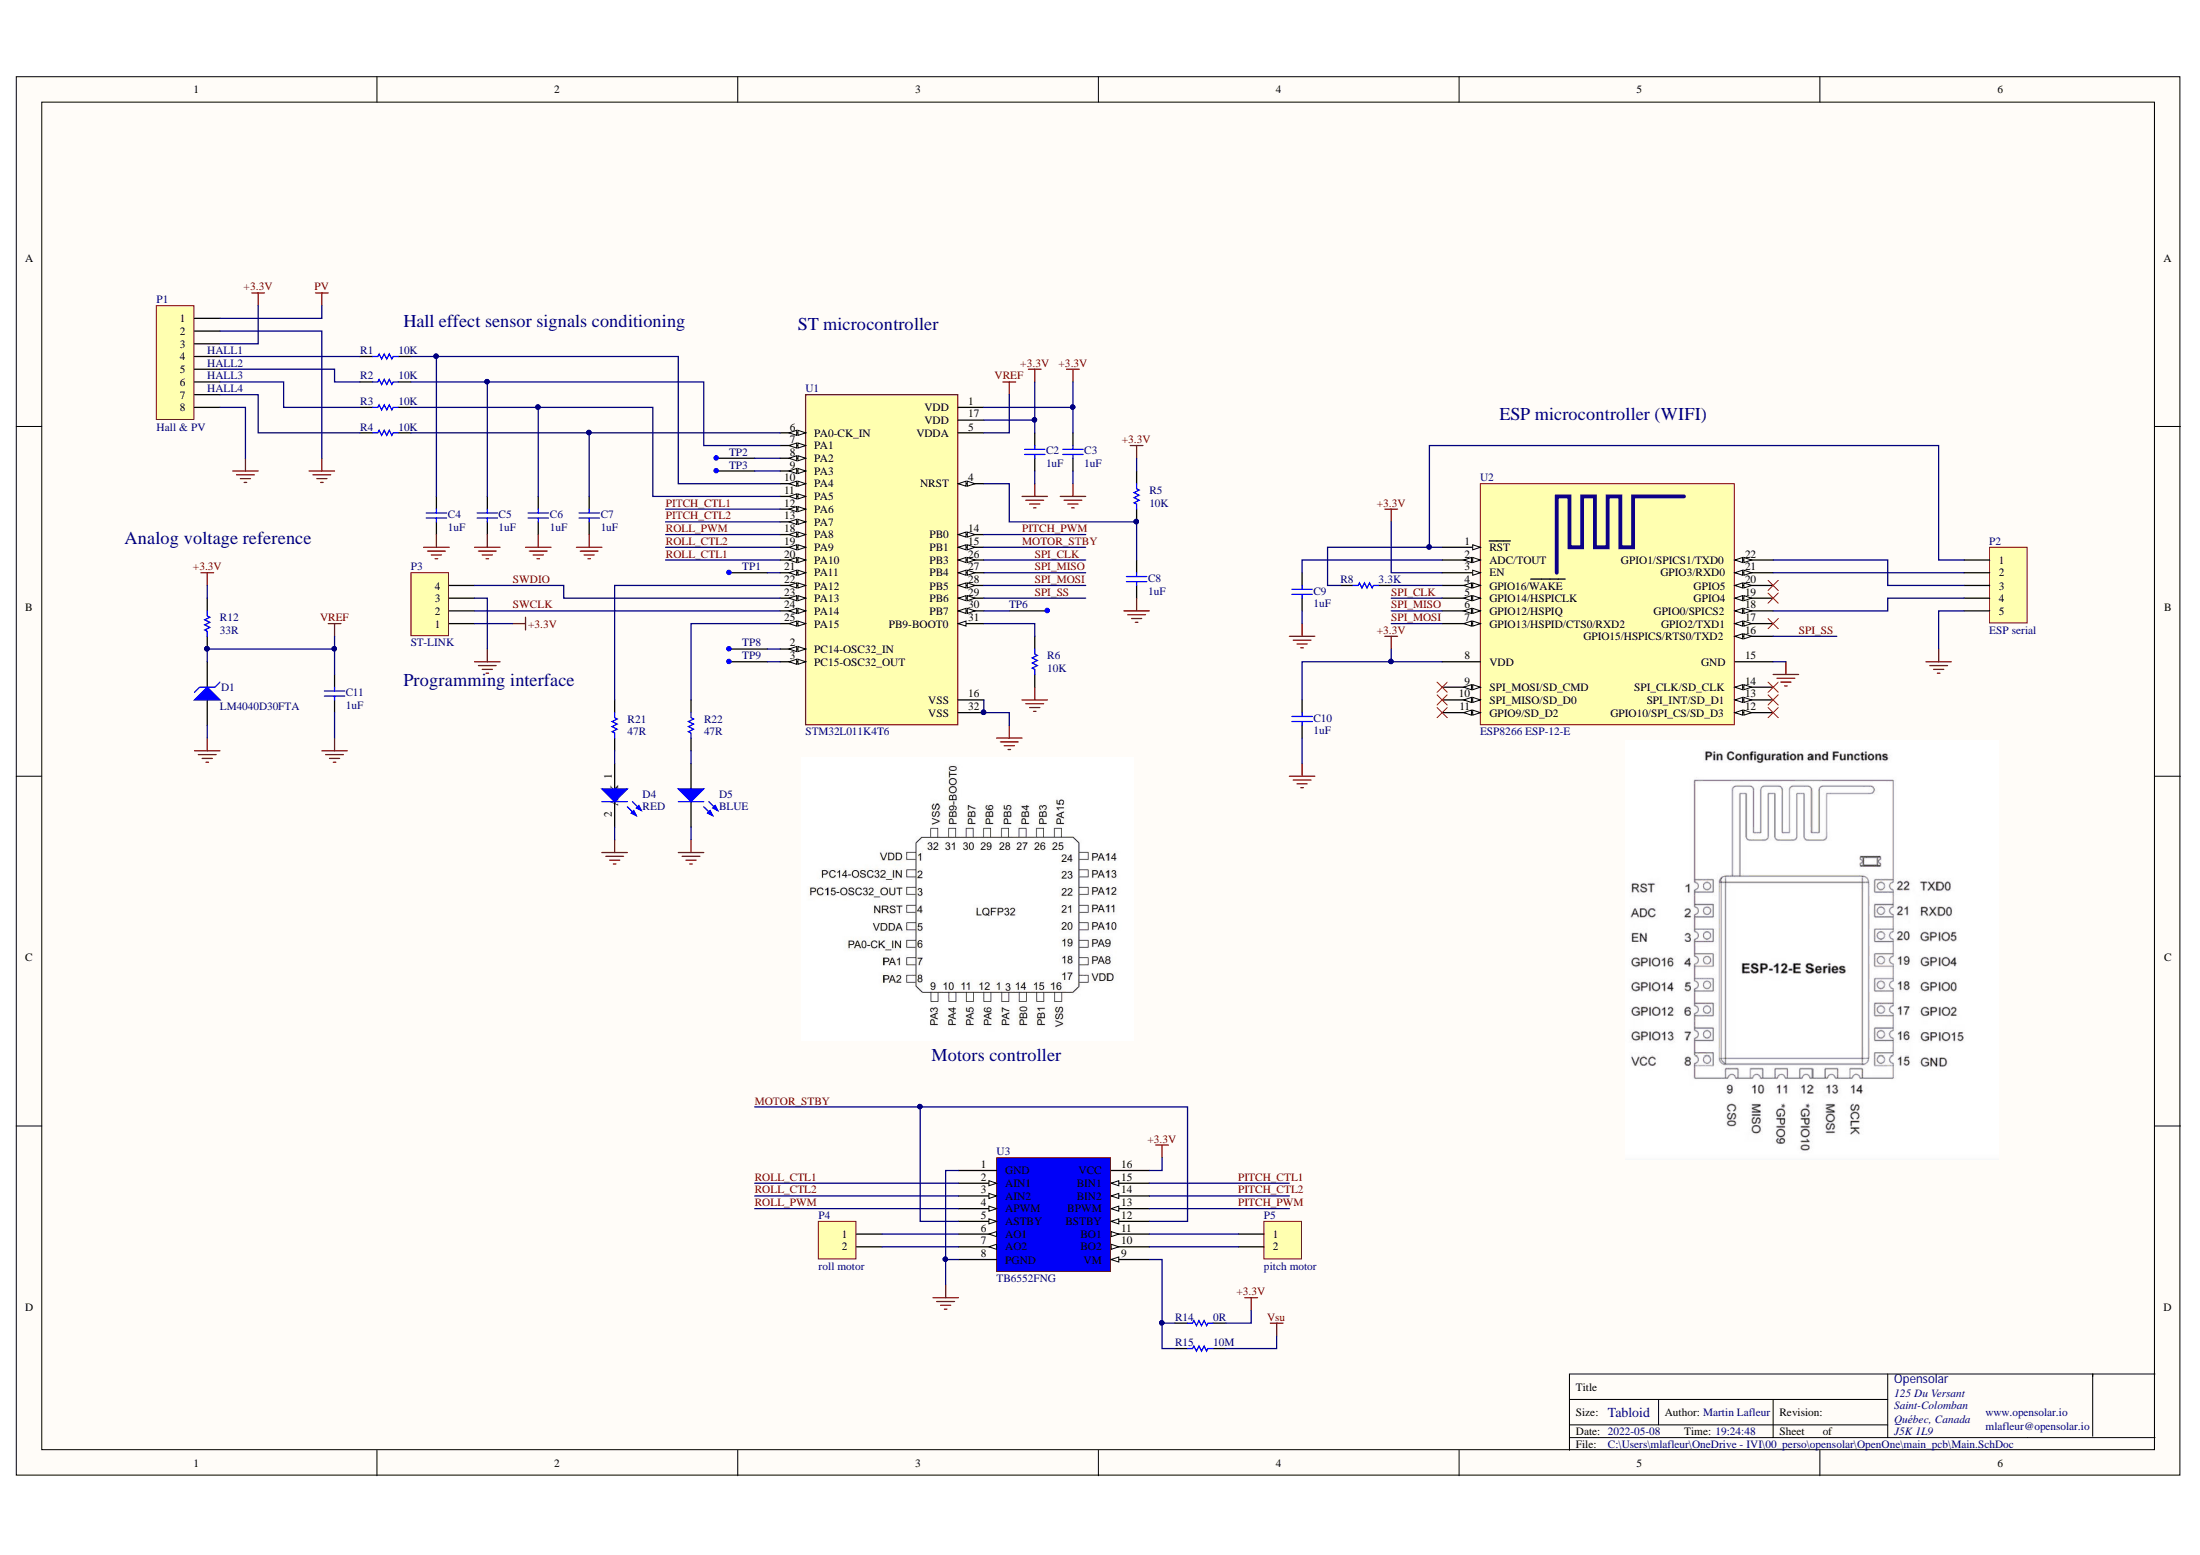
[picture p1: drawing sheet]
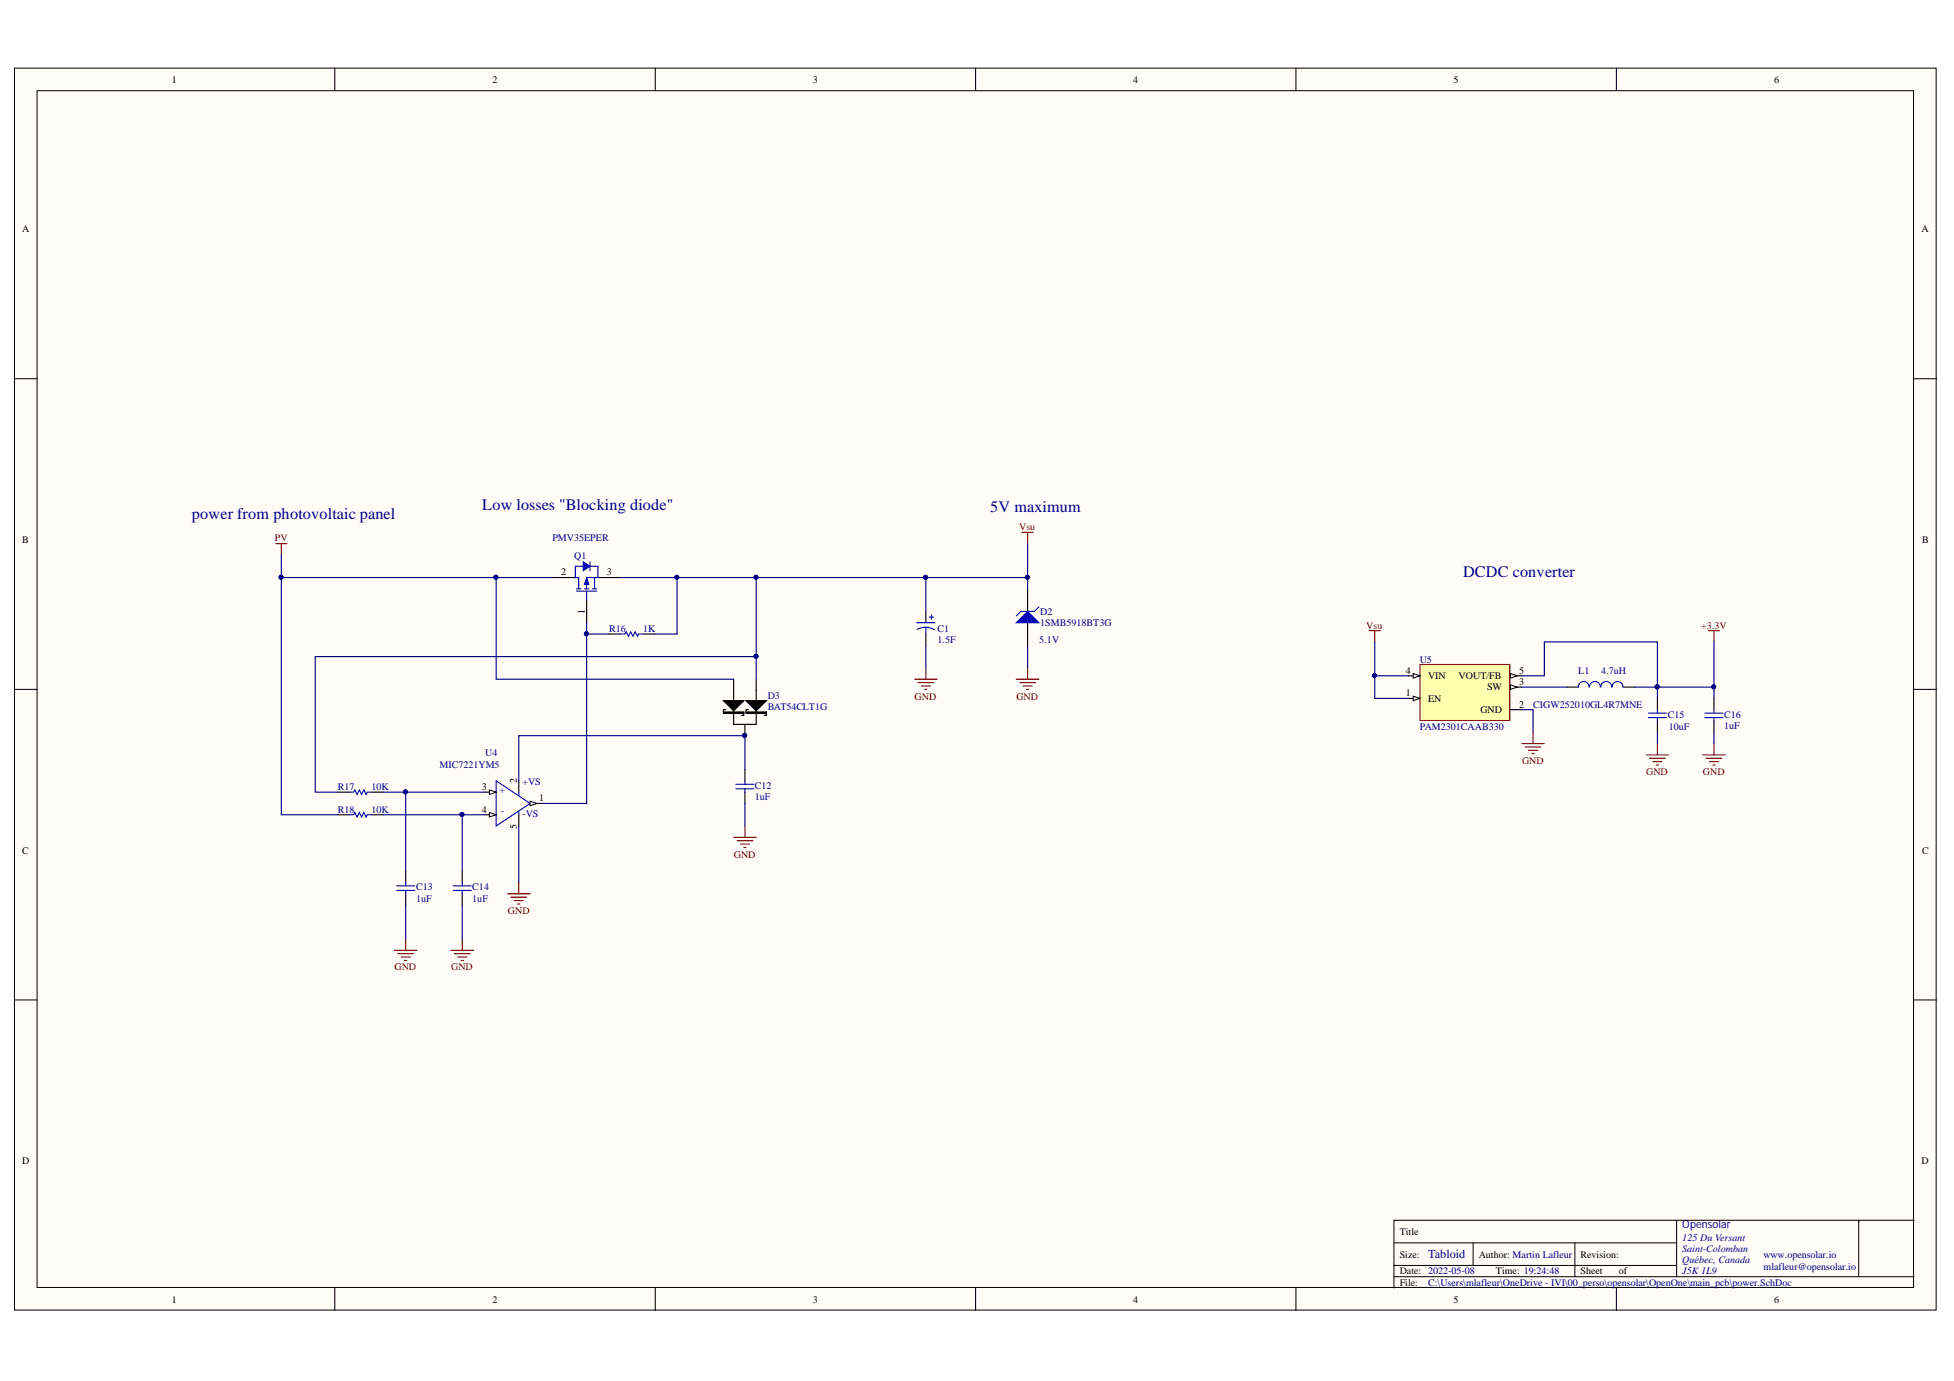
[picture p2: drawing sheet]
# Altium project Main.PrjPcb
Author: Martin Lafleur; Company: Opensolar; Version: 1.0
2 sheets, 54 parts. Net scope: global (net labels, ports and power ports of the same name join across sheets).
Board file: Main.PcbDoc
Sheets:
  Main.SchDoc
  power.SchDoc

## Sheet Main.SchDoc
size Tabloid; Author: Martin Lafleur; Organization: Opensolar; Address1: 125 Du Versant; Address2: Saint-Colomban; Address3: Québec, Canada; Address4: J5K 1L9; Website: www.opensolar.io; email: mlafleur@opensolar.io

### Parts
C2  1uF  [6-0805_M]
C3  1uF  [6-0805_M]
C4  1uF  [6-0805_M]
C5  1uF  [6-0805_M]
C6  1uF  [6-0805_M]
C7  1uF  [6-0805_M]
C8  1uF  [6-0805_M]
C9  1uF  [6-0805_M]
C10  1uF  [6-0805_M]
C11  1uF  [6-0805_M]
D1  LM4040D30FTA  [SOT23_LM4040]
D4  RED  [6-0805_M]
D5  BLUE  [6-0805_M]
P1  Hall & PV  [FFC_8]
P2  ESP serial  [HEADER-1X5]
P3  ST-LINK  [HEADER-1X4]
P4  roll motor  [HEADER-1X2]
P5  pitch motor  [HEADER-1X2]
R1  10K  [6-0805_N]
R2  10K  [6-0805_N]
R3  10K  [6-0805_N]
R4  10K  [6-0805_N]
R5  10K  [6-0805_N]
R6  10K  [6-0805_N]
R8  3.3K  [6-0805_N]
R12  33R  [6-0805_N]
R14  0R  [6-0805_N]
R15  10M  [6-0805_N]
R21  47R  [6-0805_N]
R22  47R  [6-0805_N]
TP1  TEST_POINT  [TEST_POINT_PAD]  (value not drawn)
TP2  TEST_POINT  [TEST_POINT_PAD]  (value not drawn)
TP3  TEST_POINT  [TEST_POINT_PAD]  (value not drawn)
TP6  TEST_POINT  [TEST_POINT_PAD]  (value not drawn)
TP8  TEST_POINT  [TEST_POINT_PAD]  (value not drawn)
TP9  TEST_POINT  [TEST_POINT_PAD]  (value not drawn)
U1  STM32L011K4T6  [QFP80P900X900X160-32N]
U2  ESP8266 ESP-12-E  [ESP8266 ESP-12-E]
U3  TB6552FNG  [SSOP16_TB6652]

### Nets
+3.3V: C2.2 C3.2 C10.2 P1.3 P3.1 R5.1 R12.2 R14.2 U1.1(VDD) U1.17(VDD) U2.3(EN) U2.8(VDD) U3.16(VCC)
GND: C2.1 C3.1 C4.1 C5.1 C6.1 C7.1 C8.1 C9.1 C10.1 C11.1 D1.1(A) D4.2(K) D5.2(K) P1.2 P1.8 P2.5 P3.3 R6.1 U1.16(VSS) U1.32(VSS) U2.15(GND) U3.1(GND) U3.8(PGND)
PV: P1.1
VREF: C11.2 D1.2(K) R12.1 U1.5(VDDA)
Vsu: R15.2
MOTOR_STBY: U1.15(PB1) U3.5(ASTBY) U3.12(BSTBY)
PITCH_CTL1: U1.12(PA6) U3.15(BIN1)
PITCH_CTL2: U1.13(PA7) U3.14(BIN2)
PITCH_PWM: U1.14(PB0) U3.13(BPWM)
ROLL_CTL1: U1.20(PA10) U3.2(AIN1)
ROLL_CTL2: U1.19(PA9) U3.3(AIN2)
ROLL_PWM: U1.18(PA8) U3.4(APWM)
SPI_CLK: U1.26(PB3) U2.5(GPIO14/HSPICLK)
SPI_MISO: U1.27(PB4) U2.6(GPIO12/HSPIQ)
SPI_MOSI: U1.28(PB5) U2.7(GPIO13/HSPID/CTS0/RXD2)
SPI_SS: U1.29(PB6) U2.16(GPIO15/HSPICS/RTS0/TXD2)
SWCLK: P3.2 U1.24(PA14)
SWDIO: P3.4 U1.23(PA13)
NetC4_2: C4.2 R1.1 U1.10(PA4)
NetC5_2: C5.2 R2.1 U1.7(PA1)
NetC6_2: C6.2 R3.1 U1.11(PA5)
NetC7_2: C7.2 R4.1 U1.6(PA0-CK_IN)
NetC8_2: C8.2 R5.2 U1.4(NRST)
NetC9_2: C9.2 U2.2(ADC/TOUT)
NetD4_1: D4.1(A) R21.1
NetD5_1: D5.1(A) R22.1
NetP1_4: P1.4 R1.2
NetP1_5: P1.5 R2.2
NetP1_6: P1.6 R3.2
NetP1_7: P1.7 R4.2
NetP2_1: P2.1 R8.1 U2.1(~{RST})
NetP2_2: P2.2 U2.21(GPIO3/RXD0)
NetP2_3: P2.3 U2.22(GPIO1/SPICS1/TXD0)
NetP2_4: P2.4 U2.18(GPIO0/SPICS2)
NetP4_1: P4.1 U3.6(AO1)
NetP4_2: P4.2 U3.7(AO2)
NetP5_1: P5.1 U3.11(BO1)
NetP5_2: P5.2 U3.10(BO2)
NetR6_2: R6.2 U1.31(PB9-BOOT0)
NetR8_2: R8.2 U2.4(GPIO16/~{WAKE})
NetR14_1: R14.1 R15.1 U3.9(VM)
NetR21_2: R21.2 U1.22(PA12)
NetR22_2: R22.2 U1.25(PA15)
NetTP1_1: TP1.1 U1.21(PA11)
NetTP2_1: TP2.1 U1.8(PA2)
NetTP3_1: TP3.1 U1.9(PA3)
NetTP6_1: TP6.1 U1.30(PB7)
NetTP8_1: TP8.1 U1.2(PC14-OSC32_IN)
NetTP9_1: TP9.1 U1.3(PC15-OSC32_OUT)

Not connected (* = marked no-connect by the designer): U2 9(SPI_MOSI/SD_CMD)* 10(SPI_MISO/SD_D0)* 11(GPIO9/SD_D2)* 12(GPIO10/SPI_CS/SD_D3)* 13(SPI_INT/SD_D1)* 14(SPI_CLK/SD_CLK)* 17(GPIO2/TXD1)* 19(GPIO4)* 20(GPIO5)*

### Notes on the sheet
- (near P1) HALL1
- (near R1) Hall effect sensor signals conditioning
- ST microcontroller
- (near P1) HALL2
- (near P1) HALL3
- (near P1) HALL4
- ESP microcontroller (WIFI)
- Analog voltage reference
- Programming interface
- Motors controller

## Sheet power.SchDoc
size Tabloid; Author: Martin Lafleur; Organization: Opensolar; Address1: 125 Du Versant; Address2: Saint-Colomban; Address3: Québec, Canada; Address4: J5K 1L9; Website: www.opensolar.io; email: mlafleur@opensolar.io

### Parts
C1  value 1.5F  [SCMR22H155PSBB0]  (hidden comment: Cap Pol1)
C12  1uF  [6-0805_M]
C13  1uF  [6-0805_M]
C14  1uF  [6-0805_M]
C15  10uF  [6-0805_M]
C16  1uF  [6-0805_M]
D2  1SMB5918BT3G  value 5.1V  [SMB]
D3  BAT54CLT1G  [SOT23-DUODIODE]
L1  CIGW252010GL4R7MNE  value 4.7uH  [INDUCTOR_2520 - duplicate1]
Q1  PMV35EPER  [PMV35EPER]
R16  1K  [6-0805_N]
R17  10K  [6-0805_N]
R18  10K  [6-0805_N]
U4  MIC7221YM5  [MIC7221YM5]
U5  PAM2301CAAB330  [SOT95P280X100-5N]

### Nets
+3.3V: C15.2 C16.2 L1.2 U5.5(VOUT/FB)
GND: C1.2 C12.1 C13.1 C14.1 C15.1 C16.1 D2.1(A) U4.5(-VS) U5.2(GND)
PV: D3.2 Q1.2(D) R18.1
Vsu: C1.1 D2.2(K) D3.1 Q1.3(S) R16.2 R17.1 U5.1(EN) U5.4(VIN)
NetC12_2: C12.2 D3.3 U4.2(+VS)
NetC13_2: C13.2 R17.2 U4.3(IN+)
NetC14_2: C14.2 R18.2 U4.4(IN-)
NetL1_1: L1.1 U5.3(SW)
NetQ1_1: Q1.1(G) R16.1 U4.1(OUT)

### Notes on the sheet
- power from photovoltaic panel
- Low losses "Blocking diode"
- 5V maximum
- DCDC converter

## Nets that join several sheets
+3.3V: Main (13 pins), power (C15.2 C16.2 L1.2 U5.5)
GND: Main (23 pins), power (9 pins)
PV: Main (P1.1), power (D3.2 Q1.2 R18.1)
Vsu: Main (R15.2), power (8 pins)
